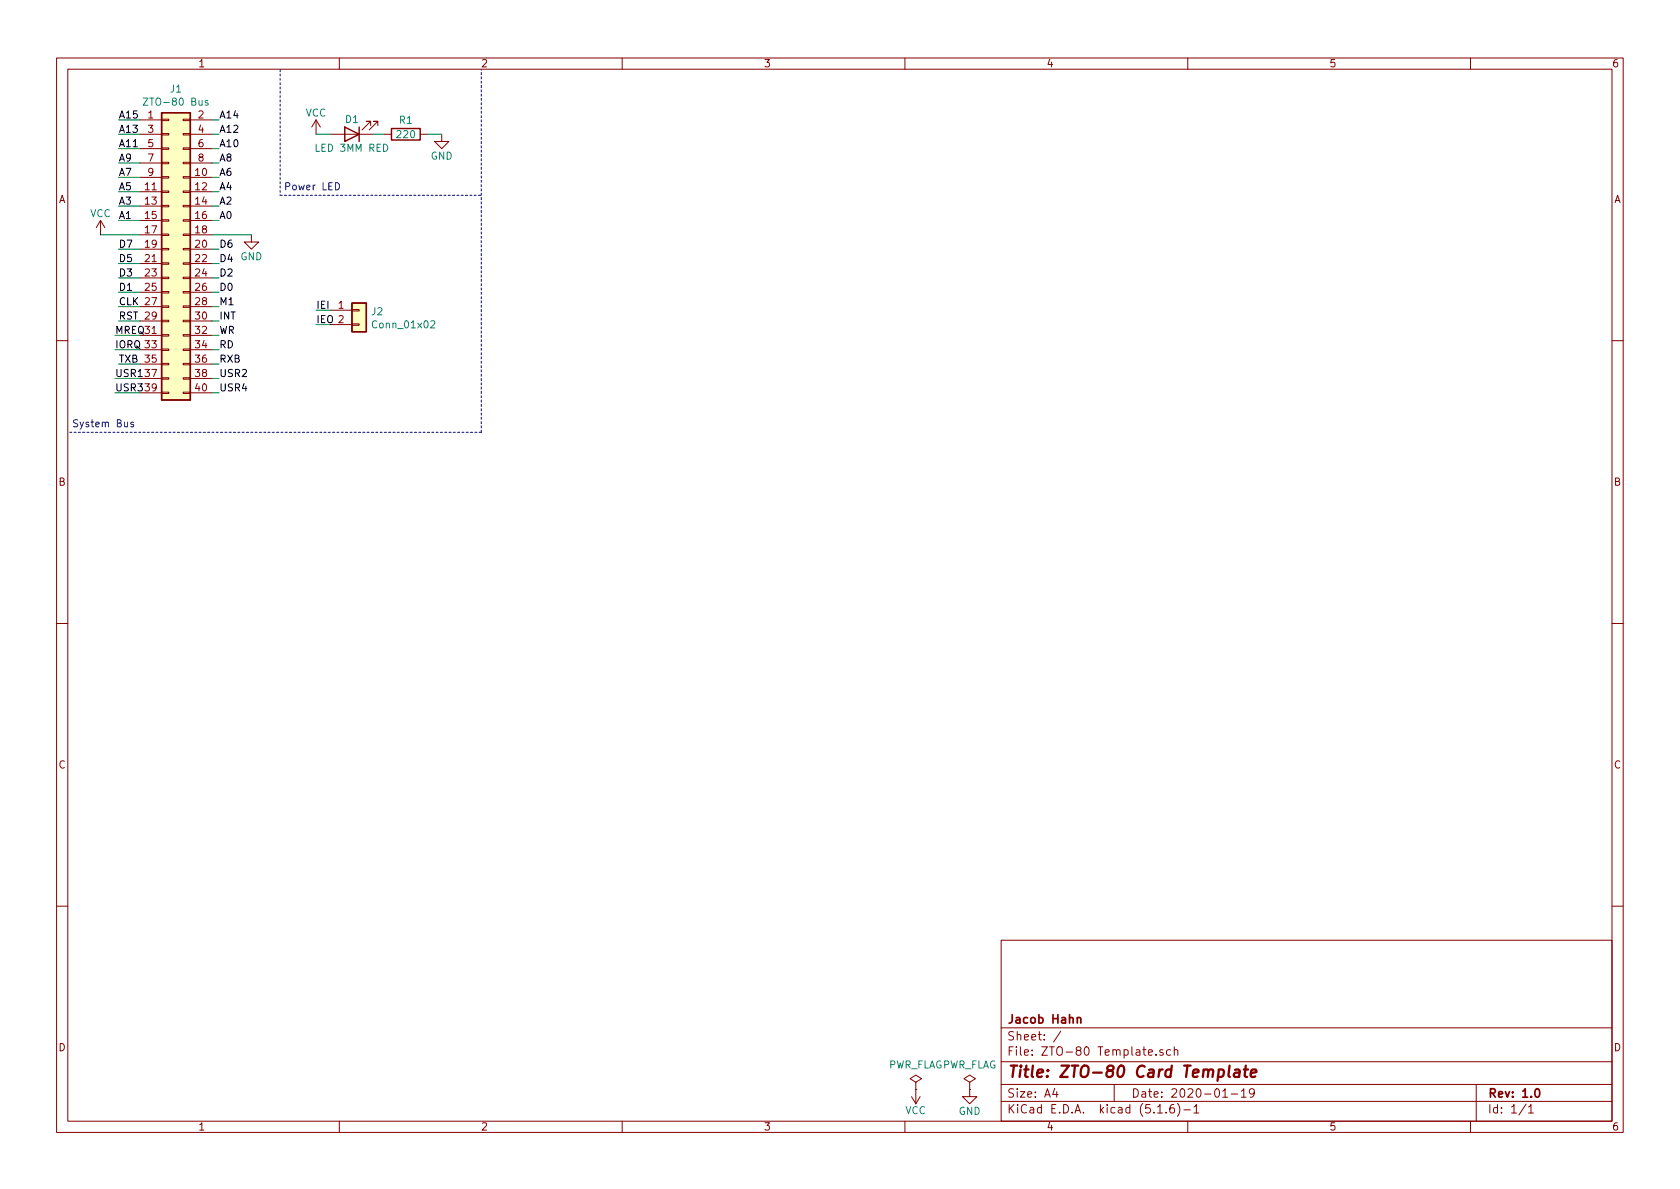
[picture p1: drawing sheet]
EESchema Schematic File Version 4
EELAYER 30 0
EELAYER END
$Descr A4 11693 8268
encoding utf-8
Sheet 1 1
Title "ZTO-80 Card Template"
Date "2020-01-19"
Rev "1.0"
Comp "Jacob Hahn"
Comment1 ""
Comment2 ""
Comment3 ""
Comment4 ""
$EndDescr
$Comp
L power:PWR_FLAG #FLG01
U 1 1
P 6375 7575
F 0 "#FLG01" H 6375 7650 50  0001 C CNN
F 1 "PWR_FLAG" H 6375 7748 50  0000 C CNN
F 2 "" H 6375 7575 50  0001 C CNN
F 3 "~" H 6375 7575 50  0001 C CNN
	1    6375 7575
	1    0    0    -1  
$EndComp
$Comp
L power:VCC #PWR04
U 1 1
P 6375 7575
F 0 "#PWR04" H 6375 7425 50  0001 C CNN
F 1 "VCC" H 6375 7725 50  0000 C CNN
F 2 "" H 6375 7575 50  0001 C CNN
F 3 "" H 6375 7575 50  0001 C CNN
	1    6375 7575
	-1   0    0    1   
$EndComp
$Comp
L Connector_Generic:Conn_01x02 J2
U 1 1
P 2500 2150
F 0 "J2" H 2580 2142 50  0000 L CNN
F 1 "Conn_01x02" H 2580 2051 50  0000 L CNN
F 2 "Connector_PinHeader_2.54mm:PinHeader_1x02_P2.54mm_Horizontal" H 2500 2150 50  0001 C CNN
F 3 "~" H 2500 2150 50  0001 C CNN
	1    2500 2150
	1    0    0    -1  
$EndComp
Text Label 2200 2150 0    50   ~ 0
IEI
Text Label 2200 2250 0    50   ~ 0
IEO
Wire Wire Line
	2300 2250 2200 2250
$Comp
L Device:LED D1
U 1 1
P 2450 925
F 0 "D1" H 2450 825 50  0000 C CNN
F 1 "LED 3MM RED" H 2450 1025 50  0000 C CNN
F 2 "LED_THT:LED_D3.0mm" H 2450 925 50  0001 C CNN
F 3 "~" H 2450 925 50  0001 C CNN
	1    2450 925 
	-1   0    0    1   
$EndComp
$Comp
L power:VCC #PWR03
U 1 1
P 2200 925
F 0 "#PWR03" H 2200 775 50  0001 C CNN
F 1 "VCC" H 2200 1075 50  0000 C CNN
F 2 "" H 2200 925 50  0001 C CNN
F 3 "" H 2200 925 50  0001 C CNN
	1    2200 925 
	1    0    0    -1  
$EndComp
Wire Wire Line
	2200 925  2300 925 
$Comp
L Device:R R1
U 1 1
P 2825 925
F 0 "R1" V 2725 925 50  0000 C CNN
F 1 "220" V 2825 925 50  0000 C CNN
F 2 "Resistor_SMD:R_0805_2012Metric_Pad1.15x1.40mm_HandSolder" V 2755 925 50  0001 C CNN
F 3 "~" H 2825 925 50  0001 C CNN
	1    2825 925 
	0    1    1    0   
$EndComp
Wire Wire Line
	2600 925  2675 925 
$Comp
L power:GND #PWR06
U 1 1
P 3075 925
F 0 "#PWR06" H 3075 675 50  0001 C CNN
F 1 "GND" H 3075 775 50  0000 C CNN
F 2 "" H 3075 925 50  0001 C CNN
F 3 "" H 3075 925 50  0001 C CNN
	1    3075 925 
	1    0    0    -1  
$EndComp
Wire Wire Line
	2975 925  3075 925 
Wire Wire Line
	2200 2150 2300 2150
Wire Notes Line
	1950 475  1950 1350
Wire Notes Line
	1950 1350 3350 1350
Text Notes 1975 1325 0    50   ~ 0
Power LED
$Comp
L power:GND #PWR05
U 1 1
P 6750 7575
F 0 "#PWR05" H 6750 7325 50  0001 C CNN
F 1 "GND" H 6750 7425 50  0000 C CNN
F 2 "" H 6750 7575 50  0001 C CNN
F 3 "" H 6750 7575 50  0001 C CNN
	1    6750 7575
	1    0    0    -1  
$EndComp
$Comp
L power:PWR_FLAG #FLG02
U 1 1
P 6750 7575
F 0 "#FLG02" H 6750 7650 50  0001 C CNN
F 1 "PWR_FLAG" H 6750 7748 50  0000 C CNN
F 2 "" H 6750 7575 50  0001 C CNN
F 3 "~" H 6750 7575 50  0001 C CNN
	1    6750 7575
	1    0    0    -1  
$EndComp
Wire Notes Line
	3350 3000 475  3000
Text Notes 500  2975 0    50   ~ 0
System Bus
Wire Notes Line
	3350 3000 3350 475 
Wire Wire Line
	825  2525 975  2525
Wire Wire Line
	800  2625 975  2625
Wire Wire Line
	800  2725 975  2725
$Comp
L Connector_Generic:Conn_02x20_Odd_Even J1
U 1 1
P 1175 1725
F 0 "J1" H 1225 2842 50  0000 C CNN
F 1 "ZTO-80 Bus" H 1225 2751 50  0000 C CNN
F 2 "ZTO-80_Header:PinHeader_2x20_P2.54mm_Horizontal" H 1175 1725 50  0001 C CNN
F 3 "~" H 1175 1725 50  0001 C CNN
	1    1175 1725
	1    0    0    -1  
$EndComp
Wire Wire Line
	975  825  825  825 
Wire Wire Line
	975  925  825  925 
Wire Wire Line
	975  1025 825  1025
Wire Wire Line
	975  1125 825  1125
Wire Wire Line
	975  1225 825  1225
Wire Wire Line
	975  1325 825  1325
Wire Wire Line
	975  1425 825  1425
Wire Wire Line
	975  1525 825  1525
Wire Wire Line
	975  1725 825  1725
Wire Wire Line
	975  1825 825  1825
Wire Wire Line
	975  1925 825  1925
Wire Wire Line
	975  2025 825  2025
Wire Wire Line
	975  2125 825  2125
Wire Wire Line
	975  2225 825  2225
Text Label 1525 1525 0    50   ~ 0
A0
Text Label 825  1525 0    50   ~ 0
A1
Text Label 1525 1425 0    50   ~ 0
A2
Text Label 825  1425 0    50   ~ 0
A3
Text Label 1525 1325 0    50   ~ 0
A4
Text Label 825  1325 0    50   ~ 0
A5
Text Label 1525 1225 0    50   ~ 0
A6
Text Label 825  1225 0    50   ~ 0
A7
Text Label 1525 1125 0    50   ~ 0
A8
Text Label 825  1125 0    50   ~ 0
A9
Text Label 1525 1025 0    50   ~ 0
A10
Text Label 825  1025 0    50   ~ 0
A11
Text Label 1525 925  0    50   ~ 0
A12
Text Label 825  925  0    50   ~ 0
A13
Text Label 1525 825  0    50   ~ 0
A14
Text Label 825  825  0    50   ~ 0
A15
$Comp
L power:VCC #PWR01
U 1 1
P 700 1625
F 0 "#PWR01" H 700 1475 50  0001 C CNN
F 1 "VCC" H 700 1775 50  0000 C CNN
F 2 "" H 700 1625 50  0001 C CNN
F 3 "" H 700 1625 50  0001 C CNN
	1    700  1625
	1    0    0    -1  
$EndComp
Wire Wire Line
	700  1625 975  1625
$Comp
L power:GND #PWR02
U 1 1
P 1750 1625
F 0 "#PWR02" H 1750 1375 50  0001 C CNN
F 1 "GND" H 1750 1475 50  0000 C CNN
F 2 "" H 1750 1625 50  0001 C CNN
F 3 "" H 1750 1625 50  0001 C CNN
	1    1750 1625
	1    0    0    -1  
$EndComp
Wire Wire Line
	1475 825  1525 825 
Wire Wire Line
	1475 925  1525 925 
Wire Wire Line
	1475 1025 1525 1025
Wire Wire Line
	1475 1125 1525 1125
Wire Wire Line
	1475 1225 1525 1225
Wire Wire Line
	1475 1325 1525 1325
Wire Wire Line
	1475 1425 1525 1425
Wire Wire Line
	1475 1525 1525 1525
Wire Wire Line
	1475 1725 1525 1725
Wire Wire Line
	1475 1825 1525 1825
Wire Wire Line
	1475 1925 1525 1925
Wire Wire Line
	1475 2025 1525 2025
Wire Wire Line
	1475 2125 1525 2125
Wire Wire Line
	1475 2225 1525 2225
Wire Wire Line
	1475 2325 1525 2325
Wire Wire Line
	1475 2425 1525 2425
Wire Wire Line
	1475 2525 1525 2525
Wire Wire Line
	1475 2625 1525 2625
Wire Wire Line
	1475 2725 1525 2725
Wire Wire Line
	1475 1625 1750 1625
Text Label 825  2025 0    50   ~ 0
D1
Text Label 1525 1925 0    50   ~ 0
D2
Text Label 825  1925 0    50   ~ 0
D3
Text Label 1525 1825 0    50   ~ 0
D4
Text Label 1525 1725 0    50   ~ 0
D6
Text Label 825  1725 0    50   ~ 0
D7
Text Label 1525 2025 0    50   ~ 0
D0
Text Label 825  1825 0    50   ~ 0
D5
Text Label 825  2125 0    50   ~ 0
CLK
Text Label 1525 2125 0    50   ~ 0
M1
Text Label 825  2225 0    50   ~ 0
RST
Text Label 1525 2225 0    50   ~ 0
INT
Text Label 800  2325 0    50   ~ 0
MREQ
Wire Wire Line
	800  2325 975  2325
Text Label 1525 2325 0    50   ~ 0
WR
Text Label 800  2425 0    50   ~ 0
IORQ
Wire Wire Line
	800  2425 975  2425
Text Label 1525 2425 0    50   ~ 0
RD
Text Label 825  2525 0    50   ~ 0
TXB
Text Label 1525 2525 0    50   ~ 0
RXB
Text Label 1525 2625 0    50   ~ 0
USR2
Text Label 800  2725 0    50   ~ 0
USR3
Text Label 1525 2725 0    50   ~ 0
USR4
Text Label 800  2625 0    50   ~ 0
USR1
$EndSCHEMATC
